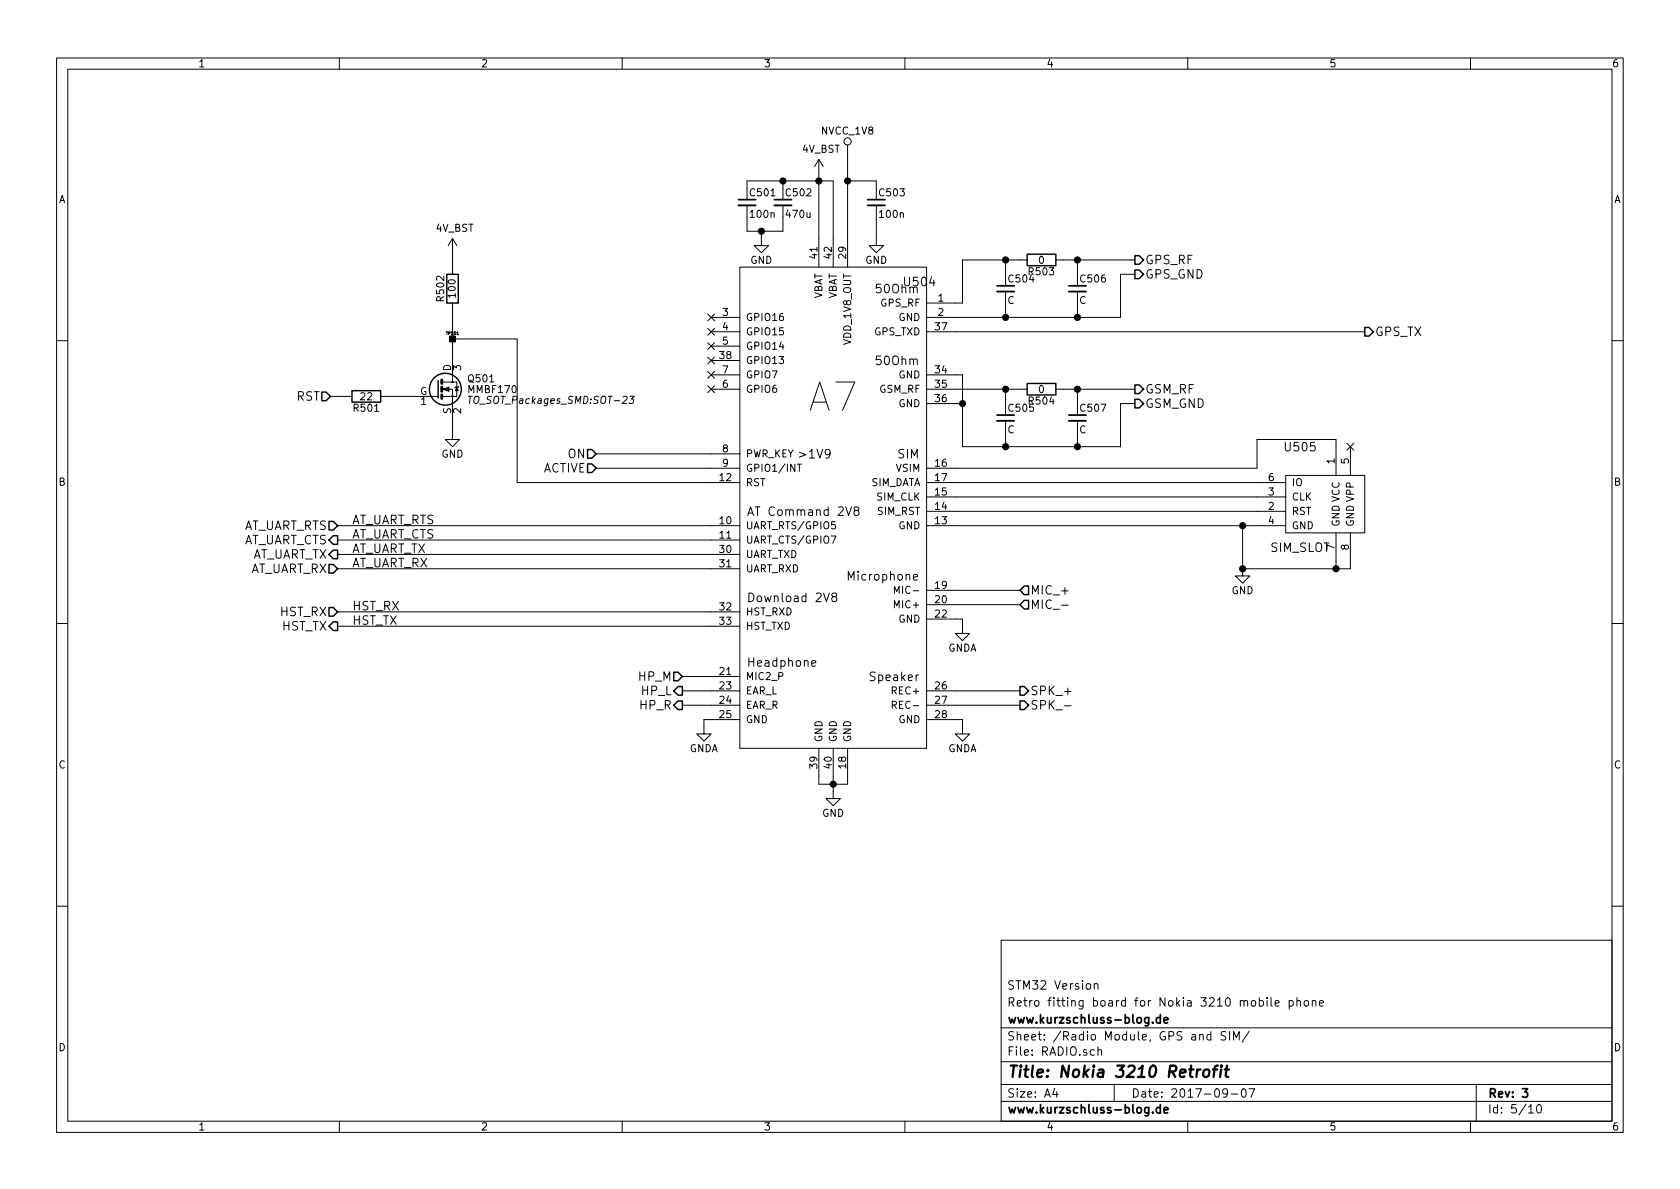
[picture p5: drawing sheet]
EESchema Schematic File Version 2
LIBS:3210retro-rescue
LIBS:a7
LIBS:ft232rl
LIBS:max1555
LIBS:tps61045
LIBS:tps62172
LIBS:mma8451q
LIBS:STM32F439NIH6
LIBS:ESP8266
LIBS:S29GL128S
LIBS:IS42S16400J
LIBS:micro_sd
LIBS:h144tc215a
LIBS:WL1807MODGIMOCT
LIBS:tp
LIBS:w3006
LIBS:tps61046
LIBS:mp34dt01tr
LIBS:drv8601
LIBS:lm4930
LIBS:ts5a22366
LIBS:tps61041dbv
LIBS:IMX7D
LIBS:ip4292cz10-tbr
LIBS:mcimx7d7dvm10sc
LIBS:pf3000
LIBS:voltages
LIBS:emif06-msd02c3
LIBS:mtfc8gacaeam-1m_wt
LIBS:sn74avc2t244
LIBS:lsm9ds1
LIBS:WM8960CGEFL
LIBS:tps61021a
LIBS:bq24400
LIBS:power
LIBS:device
LIBS:transistors
LIBS:conn
LIBS:linear
LIBS:regul
LIBS:74xx
LIBS:cmos4000
LIBS:adc-dac
LIBS:memory
LIBS:xilinx
LIBS:microcontrollers
LIBS:dsp
LIBS:microchip
LIBS:analog_switches
LIBS:motorola
LIBS:texas
LIBS:intel
LIBS:audio
LIBS:interface
LIBS:digital-audio
LIBS:philips
LIBS:display
LIBS:cypress
LIBS:siliconi
LIBS:opto
LIBS:atmel
LIBS:contrib
LIBS:valves
LIBS:stm32
LIBS:tps62742
LIBS:WM8994ECS
LIBS:tlv320adc3101
LIBS:tlv320dac3100
LIBS:3210retro-cache
EELAYER 26 0
EELAYER END
$Descr A4 11693 8268
encoding utf-8
Sheet 5 10
Title "Nokia 3210 Retrofit"
Date "2017-09-07"
Rev "3"
Comp "www.kurzschluss-blog.de"
Comment1 "Retro fitting board for Nokia 3210 mobile phone"
Comment2 "STM32 Version"
Comment3 ""
Comment4 ""
$EndDescr
Text HLabel 7900 2800 2    60   Output ~ 0
GSM_GND
Text HLabel 7900 1800 2    60   Output ~ 0
GPS_RF
$Comp
L A7 U504
U 1 1
P 5800 3250
F 0 "U504" H 6400 4550 60  0000 C CNN
F 1 "A7" H 5800 3750 197 0000 C CNN
F 2 "NokiaRetroFit:A7" H 5550 3450 60  0001 C CNN
F 3 "" H 5550 3450 60  0000 C CNN
	1    5800 3250
	1    0    0    -1  
$EndComp
Wire Wire Line
	2350 4350 4950 4350
Wire Wire Line
	2350 4250 4950 4250
Wire Wire Line
	2350 3650 4950 3650
Wire Wire Line
	2350 3950 4950 3950
Wire Wire Line
	2350 3850 4950 3850
Wire Wire Line
	2350 3750 4950 3750
Text HLabel 4150 3150 0    60   Input ~ 0
ON
Text HLabel 4150 3250 0    60   Input ~ 0
ACTIVE
Wire Wire Line
	3600 2350 3150 2350
Wire Wire Line
	3150 2150 3150 2500
Wire Wire Line
	4150 3250 4950 3250
Wire Wire Line
	4150 3150 4950 3150
$Comp
L GND #PWR081
U 1 1
P 3150 3000
F 0 "#PWR081" H 3150 2750 50  0001 C CNN
F 1 "GND" H 3150 2850 50  0000 C CNN
F 2 "" H 3150 3000 50  0000 C CNN
F 3 "" H 3150 3000 50  0000 C CNN
	1    3150 3000
	1    0    0    -1  
$EndComp
Wire Wire Line
	3150 3000 3150 2900
$Comp
L R R501
U 1 1
P 2550 2750
F 0 "R501" V 2630 2750 50  0000 C CNN
F 1 "22" V 2550 2750 50  0000 C CNN
F 2 "Resistors_SMD:R_0402_NoSilk" V 2480 2750 50  0001 C CNN
F 3 "" H 2550 2750 50  0000 C CNN
	1    2550 2750
	0    1    1    0   
$EndComp
Wire Wire Line
	2700 2750 2850 2750
Text HLabel 2300 2750 0    60   Input ~ 0
RST
Wire Wire Line
	2300 2750 2400 2750
$Comp
L R R502
U 1 1
P 3150 2000
F 0 "R502" V 3230 2000 50  0000 C CNN
F 1 "100" V 3150 2000 50  0000 C CNN
F 2 "Resistors_SMD:R_0402_NoSilk" V 3080 2000 50  0001 C CNN
F 3 "" H 3150 2000 50  0000 C CNN
	1    3150 2000
	-1   0    0    1   
$EndComp
Connection ~ 3150 2350
Wire Wire Line
	3150 1750 3150 1850
$Comp
L R R504
U 1 1
P 7250 2700
F 0 "R504" V 7330 2700 50  0000 C CNN
F 1 "0" V 7250 2700 50  0000 C CNN
F 2 "Resistors_SMD:R_0402_NoSilk" V 7180 2700 50  0001 C CNN
F 3 "" H 7250 2700 50  0000 C CNN
	1    7250 2700
	0    -1   1    0   
$EndComp
$Comp
L C_Small C505
U 1 1
P 7000 2900
F 0 "C505" H 7010 2970 50  0000 L CNN
F 1 "C" H 7010 2820 50  0000 L CNN
F 2 "Capacitors_SMD:C_0402_NoSilk" H 7000 2900 50  0001 C CNN
F 3 "" H 7000 2900 50  0000 C CNN
	1    7000 2900
	1    0    0    -1  
$EndComp
$Comp
L C_Small C507
U 1 1
P 7500 2900
F 0 "C507" H 7510 2970 50  0000 L CNN
F 1 "C" H 7510 2820 50  0000 L CNN
F 2 "Capacitors_SMD:C_0402_NoSilk" H 7500 2900 50  0001 C CNN
F 3 "" H 7500 2900 50  0000 C CNN
	1    7500 2900
	1    0    0    -1  
$EndComp
Wire Wire Line
	7500 2800 7500 2700
Wire Wire Line
	7400 2700 7900 2700
Connection ~ 7500 2700
Wire Wire Line
	6650 2700 7100 2700
Wire Wire Line
	7000 2700 7000 2800
Connection ~ 7000 2700
Text HLabel 7900 1900 2    60   Output ~ 0
GPS_GND
Wire Wire Line
	7900 2800 7800 2800
Wire Wire Line
	7800 2800 7800 3100
Wire Wire Line
	6700 2600 6700 3100
Wire Wire Line
	6700 2800 6650 2800
Wire Wire Line
	6700 2600 6650 2600
Connection ~ 6700 2800
Wire Wire Line
	7000 3000 7000 3100
Connection ~ 7000 3100
Wire Wire Line
	7500 3100 7500 3000
Connection ~ 7500 3100
Text HLabel 7900 2700 2    60   Output ~ 0
GSM_RF
$Comp
L R R503
U 1 1
P 7250 1800
F 0 "R503" V 7330 1800 50  0000 C CNN
F 1 "0" V 7250 1800 50  0000 C CNN
F 2 "Resistors_SMD:R_0402_NoSilk" V 7180 1800 50  0001 C CNN
F 3 "" H 7250 1800 50  0000 C CNN
	1    7250 1800
	0    -1   1    0   
$EndComp
$Comp
L C_Small C504
U 1 1
P 7000 2000
F 0 "C504" H 7010 2070 50  0000 L CNN
F 1 "C" H 7010 1920 50  0000 L CNN
F 2 "Capacitors_SMD:C_0402_NoSilk" H 7000 2000 50  0001 C CNN
F 3 "" H 7000 2000 50  0000 C CNN
	1    7000 2000
	1    0    0    -1  
$EndComp
$Comp
L C_Small C506
U 1 1
P 7500 2000
F 0 "C506" H 7510 2070 50  0000 L CNN
F 1 "C" H 7510 1920 50  0000 L CNN
F 2 "Capacitors_SMD:C_0402_NoSilk" H 7500 2000 50  0001 C CNN
F 3 "" H 7500 2000 50  0000 C CNN
	1    7500 2000
	1    0    0    -1  
$EndComp
Wire Wire Line
	7500 1900 7500 1800
Wire Wire Line
	7400 1800 7900 1800
Connection ~ 7500 1800
Wire Wire Line
	6700 1800 7100 1800
Wire Wire Line
	7000 1800 7000 1900
Connection ~ 7000 1800
Wire Wire Line
	7900 1900 7800 1900
Wire Wire Line
	7800 1900 7800 2200
Wire Wire Line
	7800 2200 6650 2200
Wire Wire Line
	7000 2100 7000 2200
Connection ~ 7000 2200
Wire Wire Line
	7500 2100 7500 2200
Connection ~ 7500 2200
Wire Wire Line
	6650 2100 6700 2100
Wire Wire Line
	6700 2100 6700 1800
Text HLabel 9500 2300 2    60   Output ~ 0
GPS_TX
$Comp
L GNDA #PWR084
U 1 1
P 4900 5050
F 0 "#PWR084" H 4900 4800 50  0001 C CNN
F 1 "GNDA" H 4900 4900 50  0000 C CNN
F 2 "" H 4900 5050 50  0000 C CNN
F 3 "" H 4900 5050 50  0000 C CNN
	1    4900 5050
	1    0    0    -1  
$EndComp
Wire Wire Line
	4950 5000 4900 5000
Wire Wire Line
	4900 5000 4900 5050
$Comp
L GNDA #PWR085
U 1 1
P 6700 5050
F 0 "#PWR085" H 6700 4800 50  0001 C CNN
F 1 "GNDA" H 6700 4900 50  0000 C CNN
F 2 "" H 6700 5050 50  0000 C CNN
F 3 "" H 6700 5050 50  0000 C CNN
	1    6700 5050
	1    0    0    -1  
$EndComp
Wire Wire Line
	6700 5050 6700 5000
Wire Wire Line
	6700 5000 6650 5000
$Comp
L GNDA #PWR086
U 1 1
P 6700 4350
F 0 "#PWR086" H 6700 4100 50  0001 C CNN
F 1 "GNDA" H 6700 4200 50  0000 C CNN
F 2 "" H 6700 4350 50  0000 C CNN
F 3 "" H 6700 4350 50  0000 C CNN
	1    6700 4350
	1    0    0    -1  
$EndComp
Wire Wire Line
	6700 4350 6700 4300
Wire Wire Line
	6700 4300 6650 4300
$Comp
L GND #PWR087
U 1 1
P 5800 5500
F 0 "#PWR087" H 5800 5250 50  0001 C CNN
F 1 "GND" H 5800 5350 50  0000 C CNN
F 2 "" H 5800 5500 50  0000 C CNN
F 3 "" H 5800 5500 50  0000 C CNN
	1    5800 5500
	1    0    0    -1  
$EndComp
Wire Wire Line
	5800 5400 5800 5500
Wire Wire Line
	5700 5400 5700 5450
Wire Wire Line
	5700 5450 5900 5450
Connection ~ 5800 5450
Wire Wire Line
	5900 5450 5900 5400
$Comp
L C_Small C502
U 1 1
P 5450 1400
F 0 "C502" H 5460 1470 50  0000 L CNN
F 1 "470u" H 5460 1320 50  0000 L CNN
F 2 "Capacitors_SMD:C_0603" H 5450 1400 50  0001 C CNN
F 3 "" H 5450 1400 50  0000 C CNN
	1    5450 1400
	1    0    0    -1  
$EndComp
$Comp
L C_Small C501
U 1 1
P 5200 1400
F 0 "C501" H 5210 1470 50  0000 L CNN
F 1 "100n" H 5210 1320 50  0000 L CNN
F 2 "Capacitors_SMD:C_0402_NoSilk" H 5200 1400 50  0001 C CNN
F 3 "" H 5200 1400 50  0000 C CNN
	1    5200 1400
	1    0    0    -1  
$EndComp
Wire Wire Line
	5700 1200 5700 1650
Wire Wire Line
	5800 1250 5800 1650
Wire Wire Line
	5200 1250 5800 1250
Connection ~ 5700 1250
Wire Wire Line
	5450 1250 5450 1300
Wire Wire Line
	5200 1250 5200 1300
Connection ~ 5450 1250
$Comp
L GND #PWR088
U 1 1
P 5300 1650
F 0 "#PWR088" H 5300 1400 50  0001 C CNN
F 1 "GND" H 5300 1500 50  0000 C CNN
F 2 "" H 5300 1650 50  0000 C CNN
F 3 "" H 5300 1650 50  0000 C CNN
	1    5300 1650
	1    0    0    -1  
$EndComp
Wire Wire Line
	5450 1600 5450 1500
Wire Wire Line
	5200 1600 5450 1600
Wire Wire Line
	5200 1500 5200 1600
Connection ~ 5300 1600
Text HLabel 4750 4700 0    60   Input ~ 0
HP_M
Text HLabel 4750 4800 0    60   Output ~ 0
HP_L
Text HLabel 4750 4900 0    60   Output ~ 0
HP_R
Wire Wire Line
	4750 4900 4950 4900
Wire Wire Line
	4950 4800 4750 4800
Text HLabel 7100 4800 2    60   Output ~ 0
SPK_+
Text HLabel 7100 4900 2    60   Output ~ 0
SPK_-
Wire Wire Line
	7100 4900 6650 4900
Wire Wire Line
	6650 4800 7100 4800
Text HLabel 7100 4100 2    60   Input ~ 0
MIC_+
Text HLabel 7100 4200 2    60   Input ~ 0
MIC_-
Wire Wire Line
	7100 4200 6650 4200
Wire Wire Line
	6650 4100 7100 4100
$Comp
L SIM_SLOT U505
U 1 1
P 9200 3500
AR Path="/58065208" Ref="U505"  Part="1" 
AR Path="/5805F481/58065208" Ref="U505"  Part="1" 
F 0 "U505" H 9050 3900 60  0000 C CNN
F 1 "SIM_SLOT" H 9050 3200 60  0000 C CNN
F 2 "NokiaRetroFit:SIM" H 9200 3500 60  0001 C CNN
F 3 "" H 9200 3500 60  0000 C CNN
	1    9200 3500
	1    0    0    -1  
$EndComp
Wire Wire Line
	6650 3650 8750 3650
Wire Wire Line
	6650 3550 8750 3550
Wire Wire Line
	6650 3450 8750 3450
Wire Wire Line
	6650 3250 8750 3250
Wire Wire Line
	8650 3650 8650 3950
Connection ~ 8650 3650
$Comp
L GND #PWR089
U 1 1
P 8650 3950
F 0 "#PWR089" H 8650 3700 50  0001 C CNN
F 1 "GND" H 8650 3800 50  0000 C CNN
F 2 "" H 8650 3950 50  0000 C CNN
F 3 "" H 8650 3950 50  0000 C CNN
	1    8650 3950
	1    0    0    -1  
$EndComp
Wire Wire Line
	5900 1050 5900 1650
$Comp
L C_Small C503
U 1 1
P 6100 1400
F 0 "C503" H 6110 1470 50  0000 L CNN
F 1 "100n" H 6110 1320 50  0000 L CNN
F 2 "Capacitors_SMD:C_0402_NoSilk" H 6100 1400 50  0001 C CNN
F 3 "" H 6100 1400 50  0000 C CNN
	1    6100 1400
	1    0    0    -1  
$EndComp
Connection ~ 5900 1250
$Comp
L GND #PWR090
U 1 1
P 6100 1650
F 0 "#PWR090" H 6100 1400 50  0001 C CNN
F 1 "GND" H 6100 1500 50  0000 C CNN
F 2 "" H 6100 1650 50  0000 C CNN
F 3 "" H 6100 1650 50  0000 C CNN
	1    6100 1650
	1    0    0    -1  
$EndComp
Wire Wire Line
	6100 1650 6100 1500
Wire Wire Line
	5300 1650 5300 1600
Wire Wire Line
	6650 2300 9500 2300
Wire Wire Line
	5900 1250 6100 1250
Wire Wire Line
	6100 1250 6100 1300
$Comp
L TP TP501
U 1 1
P 3150 2350
F 0 "TP501" H 3150 2390 20  0000 C CNN
F 1 "TP" H 3150 2300 60  0001 C CNN
F 2 "NokiaRetroFit:TP" H 3150 2350 60  0001 C CNN
F 3 "" H 3150 2350 60  0000 C CNN
	1    3150 2350
	1    0    0    -1  
$EndComp
Wire Wire Line
	4750 4700 4950 4700
Wire Wire Line
	3600 2350 3600 3350
Wire Wire Line
	3600 3350 4950 3350
Text Label 2450 4250 0    60   ~ 0
HST_RX
Text Label 2450 4350 0    60   ~ 0
HST_TX
$Comp
L MMBF170-RESCUE-3210retro Q501
U 1 1
P 3050 2700
AR Path="/5942BF1F" Ref="Q501"  Part="1" 
AR Path="/5805F481/5942BF1F" Ref="Q501"  Part="1" 
F 0 "Q501" H 3250 2775 50  0000 L CNN
F 1 "MMBF170" H 3250 2700 50  0000 L CNN
F 2 "TO_SOT_Packages_SMD:SOT-23" H 3250 2625 50  0000 L CIN
F 3 "" H 3050 2700 50  0000 L CNN
	1    3050 2700
	1    0    0    -1  
$EndComp
Text Label 2450 3750 0    60   ~ 0
AT_UART_CTS
Text Label 2450 3650 0    60   ~ 0
AT_UART_RTS
Text Label 2450 3950 0    60   ~ 0
AT_UART_RX
Text Label 2450 3850 0    60   ~ 0
AT_UART_TX
Wire Wire Line
	6700 3100 7800 3100
$Comp
L NVCC_1V8 #PWR0106
U 1 1
P 5900 1050
F 0 "#PWR0106" H 5900 900 50  0001 C CNN
F 1 "NVCC_1V8" H 5900 1200 50  0000 C CNN
F 2 "" H 5900 1050 50  0001 C CNN
F 3 "" H 5900 1050 50  0001 C CNN
	1    5900 1050
	1    0    0    -1  
$EndComp
Text HLabel 2350 3750 0    60   Output ~ 0
AT_UART_CTS
Text HLabel 2350 3650 0    60   Input ~ 0
AT_UART_RTS
Text HLabel 2350 3950 0    60   Input ~ 0
AT_UART_RX
Text HLabel 2350 3850 0    60   Output ~ 0
AT_UART_TX
Text HLabel 2350 4250 0    60   Input ~ 0
HST_RX
Text HLabel 2350 4350 0    60   Output ~ 0
HST_TX
$Comp
L 4V_BST #PWR0501
U 1 1
P 3150 1750
F 0 "#PWR0501" H 3150 1600 50  0001 C CNN
F 1 "4V_BST" H 3165 1923 50  0000 C CNN
F 2 "" H 3150 1750 50  0000 C CNN
F 3 "" H 3150 1750 50  0000 C CNN
	1    3150 1750
	1    0    0    -1  
$EndComp
$Comp
L 4V_BST #PWR0502
U 1 1
P 5700 1200
F 0 "#PWR0502" H 5700 1050 50  0001 C CNN
F 1 "4V_BST" H 5715 1373 50  0000 C CNN
F 2 "" H 5700 1200 50  0000 C CNN
F 3 "" H 5700 1200 50  0000 C CNN
	1    5700 1200
	1    0    0    -1  
$EndComp
NoConn ~ 4950 2200
NoConn ~ 4950 2300
NoConn ~ 4950 2400
NoConn ~ 4950 2500
NoConn ~ 4950 2600
NoConn ~ 4950 2700
Wire Wire Line
	8750 3350 6650 3350
NoConn ~ 9400 3100
Wire Wire Line
	9300 3100 9300 3050
Wire Wire Line
	9300 3050 8750 3050
Wire Wire Line
	8750 3050 8750 3250
Wire Wire Line
	9400 3950 9400 3900
Wire Wire Line
	8650 3950 9400 3950
Wire Wire Line
	9300 3900 9300 3950
Connection ~ 9300 3950
Connection ~ 8650 3950
$EndSCHEMATC
